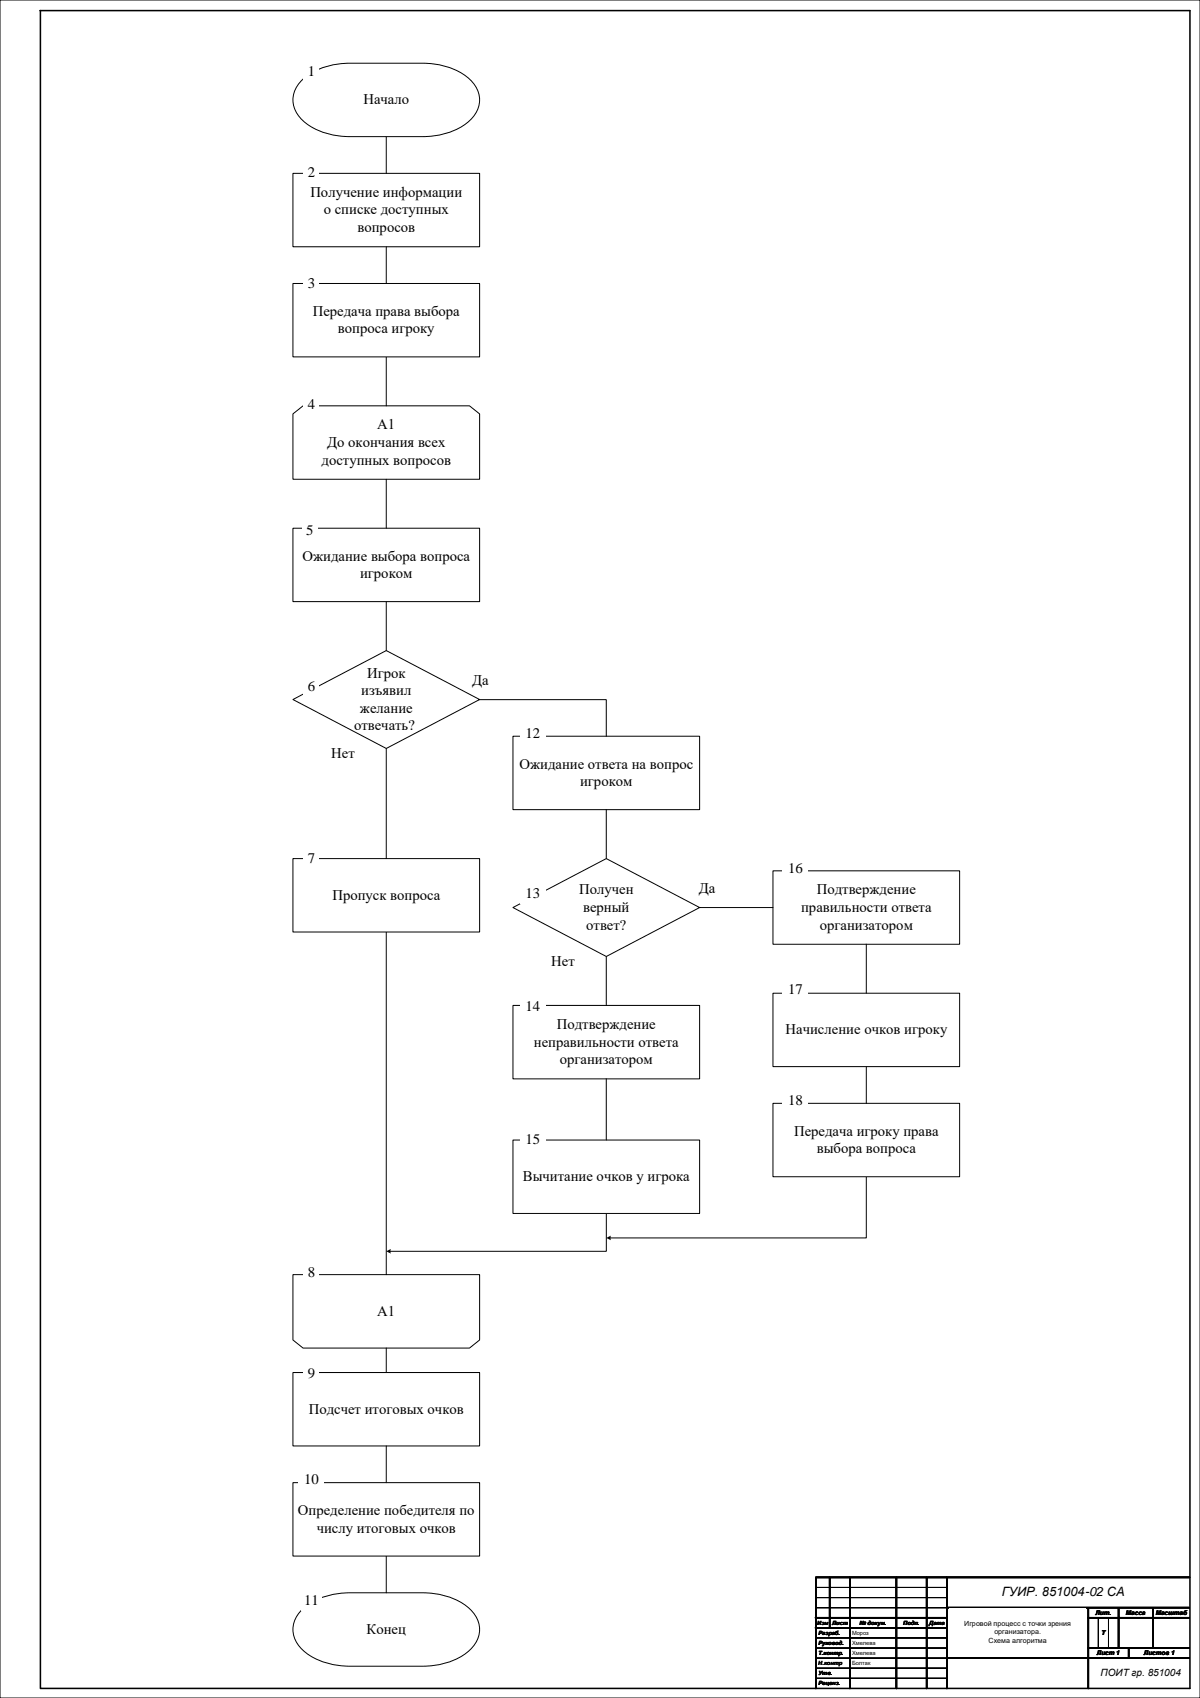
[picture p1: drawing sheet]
<svg xmlns="http://www.w3.org/2000/svg" width="594mm" height="841mm" viewBox="0 0 594 841" stroke-linecap="round" stroke-linejoin="round" font-family="sans-serif">
<path d="M0 0h594v841h-594zM404 796h65M404 791h65M404 786h65M404 811h65M404 816h65M544 801v15M549 801v15M404 821h65M404 826h65M404 831h65" fill="none" stroke="#000" stroke-width=".49"/>
<g fill="none" stroke="#000" stroke-width=".76">
<path d="M20 5h569v831h-569v-831M411 781v25M421 781v55M444 781v55M459 781v55M469 781v55M469 796h120M539 796v40M554 796v20M571 796v20M589 781h-185v55M404 806h65"/>
<path d="M404 801h65M539 801h50M539 816h50M559 816v5M469 821h120"/>
</g>
<g fill="#fff">
<path d="M470 797h67v23h-67z" fill-rule="evenodd"/>
<path d="M145 86h92v36h-92z" fill-rule="evenodd"/>
</g>
<path d="M191 68v18M145 86h92v36h-92z" fill="none" stroke="#000" stroke-width=".49"/>
<path d="M149 40a34 34 0 0 1 24-9h36a30 30 0 0 1 27 13 14 14 0 0 1-7 18 37 37 0 0 1-20 6h-36a30 30 0 0 1-27-13 13 13 0 0 1 3-15z" fill-rule="evenodd" fill="#fff"/>
<path d="M149 40a34 34 0 0 1 24-9h36a30 30 0 0 1 27 13 14 14 0 0 1-7 18 37 37 0 0 1-20 6h-36a30 30 0 0 1-27-13 13 13 0 0 1 3-15z" fill="none" stroke="#000" stroke-width=".49"/>
<path d="M145 205l5-4h82l5 4v32h-92z" fill-rule="evenodd" fill="#fff"/>
<path d="M145 205l5-4h82l5 4v32h-92z" fill="none" stroke="#000" stroke-width=".49"/>
<path d="M149 797a34 34 0 0 1 24-8h36a30 30 0 0 1 27 12 14 14 0 0 1-7 19 37 37 0 0 1-20 5h-36a30 30 0 0 1-27-12 13 13 0 0 1 3-16z" fill-rule="evenodd" fill="#fff"/>
<path d="M149 797a34 34 0 0 1 24-8h36a30 30 0 0 1 27 12 14 14 0 0 1-7 19 37 37 0 0 1-20 5h-36a30 30 0 0 1-27-12 13 13 0 0 1 3-16z" fill="none" stroke="#000" stroke-width=".49"/>
<path d="M254 365h92v36h-92z" fill-rule="evenodd" fill="#fff"/>
<path d="M254 365h92v36h-92z" fill="none" stroke="#000" stroke-width=".49"/>
<path d="M254 449l46-24 46 24-46 25z" fill-rule="evenodd" fill="#fff"/>
<path d="M300 401v24M254 449l46-24 46 24-46 25z" fill="none" stroke="#000" stroke-width=".49"/>
<path d="M145 262h92v36h-92z" fill-rule="evenodd" fill="#fff"/>
<path d="M191 237v25M145 262h92v36h-92z" fill="none" stroke="#000" stroke-width=".49"/>
<path d="M145 631h92v33l-5 4h-82l-5-4z" fill-rule="evenodd" fill="#fff"/>
<path d="M145 631h92v33l-5 4h-82l-5-4zM191 771v18" fill="none" stroke="#000" stroke-width=".49"/>
<path d="M145 734h92v37h-92z" fill-rule="evenodd" fill="#fff"/>
<path d="M145 734h92v37h-92z" fill="none" stroke="#000" stroke-width=".49"/>
<path d="M254 498h92v36h-92z" fill-rule="evenodd" fill="#fff"/>
<path d="M300 474v24M254 498h92v36h-92z" fill="none" stroke="#000" stroke-width=".49"/>
<g fill="#fff">
<path d="M150 30h8v10h-8z" fill-rule="evenodd"/>
<path d="M150 80h8v10h-8z" fill-rule="evenodd"/>
<path d="M150 195h8v10h-8z" fill-rule="evenodd"/>
<path d="M150 258h7v10h-7z" fill-rule="evenodd"/>
<path d="M257 358h13v10h-13z" fill-rule="evenodd"/>
<path d="M257 438h13v10h-13z" fill-rule="evenodd"/>
<path d="M148 728h12v10h-12z" fill-rule="evenodd"/>
<path d="M149 788h10v10h-10z" fill-rule="evenodd"/>
</g>
<path d="M191 177v24" fill="none" stroke="#000" stroke-width=".49"/>
<path d="M145 140h92v37h-92z" fill-rule="evenodd" fill="#fff"/>
<path d="M191 122v18M145 140h92v37h-92z" fill="none" stroke="#000" stroke-width=".49"/>
<path d="M383 431h92v37h-92z" fill-rule="evenodd" fill="#fff"/>
<path d="M383 431h92v37h-92zM346 449h37" fill="none" stroke="#000" stroke-width=".49"/>
<path d="M383 492h92v36h-92z" fill-rule="evenodd" fill="#fff"/>
<path d="M429 468v24M383 492h92v36h-92zM300 601v19h-107" fill="none" stroke="#000" stroke-width=".49"/>
<path d="M191 620l3-1v2z" fill-rule="evenodd" fill="#000"/>
<path d="M254 565h92v36h-92z" fill-rule="evenodd" fill="#fff"/>
<path d="M300 534v31M254 565h92v36h-92z" fill="none" stroke="#000" stroke-width=".49"/>
<g fill="#fff">
<path d="M257 493h13v10h-13z" fill-rule="evenodd"/>
<path d="M257 560h13v10h-13z" fill-rule="evenodd"/>
<path d="M150 625h8v10h-8z" fill-rule="evenodd"/>
<path d="M388 485h12v10h-12z" fill-rule="evenodd"/>
</g>
<path d="M232 347h68v18" fill="none" stroke="#000" stroke-width=".49"/>
<path d="M145 346l46-24 46 24-46 25z" fill-rule="evenodd" fill="#fff"/>
<path d="M191 298v24M145 346l46-24 46 24-46 25z" fill="none" stroke="#000" stroke-width=".49"/>
<g fill="#fff">
<path d="M150 335h8v10h-8z" fill-rule="evenodd"/>
<path d="M388 425h12v10h-12z" fill-rule="evenodd"/>
<path d="M150 135h8v10h-8z" fill-rule="evenodd"/>
</g>
<path d="M191 462v169" fill="none" stroke="#000" stroke-width=".49"/>
<path d="M145 425h92v37h-92z" fill-rule="evenodd" fill="#fff"/>
<path d="M191 371v54M145 425h92v37h-92z" fill="none" stroke="#000" stroke-width=".49"/>
<path d="M145 680h92v36h-92z" fill-rule="evenodd" fill="#fff"/>
<path d="M429 583v30h-127M145 680h92v36h-92z" fill="none" stroke="#000" stroke-width=".49"/>
<path d="M300 613l2-1v2z" fill-rule="evenodd" fill="#000"/>
<path d="M383 546h92v37h-92z" fill-rule="evenodd" fill="#fff"/>
<path d="M383 546h92v37h-92z" fill="none" stroke="#000" stroke-width=".49"/>
<g fill="#fff">
<path d="M150 420h8v10h-8z" fill-rule="evenodd"/>
<path d="M150 675h8v10h-8z" fill-rule="evenodd"/>
</g>
<path d="M191 668v12M191 716v18" fill="none" stroke="#000" stroke-width=".49"/>
<path d="M388 540h12v10h-12z" fill-rule="evenodd" fill="#fff"/>
<path d="M429 528v18" fill="none" stroke="#000" stroke-width=".49"/>
<g font-size="7.3">
<text x="152" y="37">1</text>
<text x="180" y="52">Начало</text>
<text x="152" y="87">2</text>
<text x="154" y="97">Получение информации</text>
<text x="160" y="106">о списке доступных</text>
<text x="177" y="115">вопросов</text>
<text x="152" y="142">3</text>
<text x="155" y="156">Передача права выбора</text>
<text x="167" y="165">вопроса игроку</text>
<text x="152" y="202">4</text>
<text x="187" y="213">А1</text>
<text x="162" y="221">До окончания всех</text>
<text x="159" y="230">доступных вопросов</text>
<text x="151" y="265">5</text>
<text x="150" y="278">Ожидание выбора вопроса</text>
<text x="178" y="286">игроком</text>
<text x="182" y="336">Игрок</text>
<text x="234" y="339">Да</text>
<text x="152" y="342">6</text>
<text x="179" y="344">изъявил</text>
<text x="178" y="353">желание</text>
<text x="175" y="362">отвечать?</text>
<text x="260" y="365">12</text>
<text x="164" y="375">Нет</text>
<text x="257" y="381">Ожидание ответа на вопрос</text>
<text x="287" y="389">игроком</text>
<text x="152" y="427">7</text>
<text x="390" y="432">16</text>
<text x="287" y="443">Получен</text>
<text x="346" y="442">Да</text>
<text x="404" y="443">Подтверждение</text>
<text x="165" y="446">Пропуск вопроса</text>
<text x="260" y="445">13</text>
<text x="289" y="452">верный</text>
<text x="397" y="452">правильности ответа</text>
<text x="290" y="460">ответ?</text>
<text x="406" y="460">организатором</text>
<text x="273" y="478">Нет</text>
<text x="390" y="492">17</text>
<text x="260" y="501">14</text>
<text x="276" y="510">Подтверждение</text>
<text x="389" y="512">Начисление очков игроку</text>
<text x="264" y="518">неправильности ответа</text>
<text x="277" y="527">организатором</text>
<text x="390" y="547">18</text>
<text x="393" y="562">Передача игроку права</text>
<text x="260" y="567">15</text>
<text x="404" y="571">выбора вопроса</text>
<text x="259" y="585">Вычитание очков у игрока</text>
<text x="152" y="632">8</text>
<text x="187" y="652">А1</text>
<text x="152" y="682">9</text>
<text x="153" y="700">Подсчет итоговых очков</text>
<text x="150" y="735">10</text>
<text x="147" y="750">Определение победителя по</text>
<text x="157" y="759">числу итоговых очков</text>
<text x="150" y="795">11</text>
<text x="181" y="809">Конец</text>
</g>
<text font-size="6.3" x="496" y="790">ГУИР. 851004-02 СА</text>
<text font-size="5" x="545" y="830">ПОИТ гр. 851004</text>
<g font-size="3.5">
<text x="477" y="805">Игровой процесс с точки зрения</text>
<text x="492" y="810">организатора.</text>
<text x="489" y="814">Схема алгоритма</text>
</g>
<g font-size="3.2">
<text x="542" y="800">Лит.</text>
<text x="557" y="800">Масса</text>
<text x="572" y="800">Масштаб</text>
<text x="545" y="810">Т</text>
<text x="543" y="820">Лист 1</text>
<text x="566" y="820">Листов 1</text>
</g>
<g font-size="2.8">
<text x="405" y="805">Изм</text>
<text x="405" y="810">Разраб.</text>
<text x="412" y="805">Лист</text>
<text x="422" y="810">Мороз</text>
<text x="425" y="805">№ докум.</text>
<text x="447" y="805">Подп.</text>
<text x="460" y="805">Дата</text>
<text x="405" y="815">Руковод.</text>
<text x="422" y="815">Хмелева</text>
<text x="405" y="820">Т.контр.</text>
<text x="422" y="820">Хмелева</text>
<text x="405" y="825">Н.контр</text>
<text x="422" y="825">Болтак</text>
<text x="405" y="830">Утв.</text>
<text x="405" y="835">Реценз.</text>
</g>
</svg>
